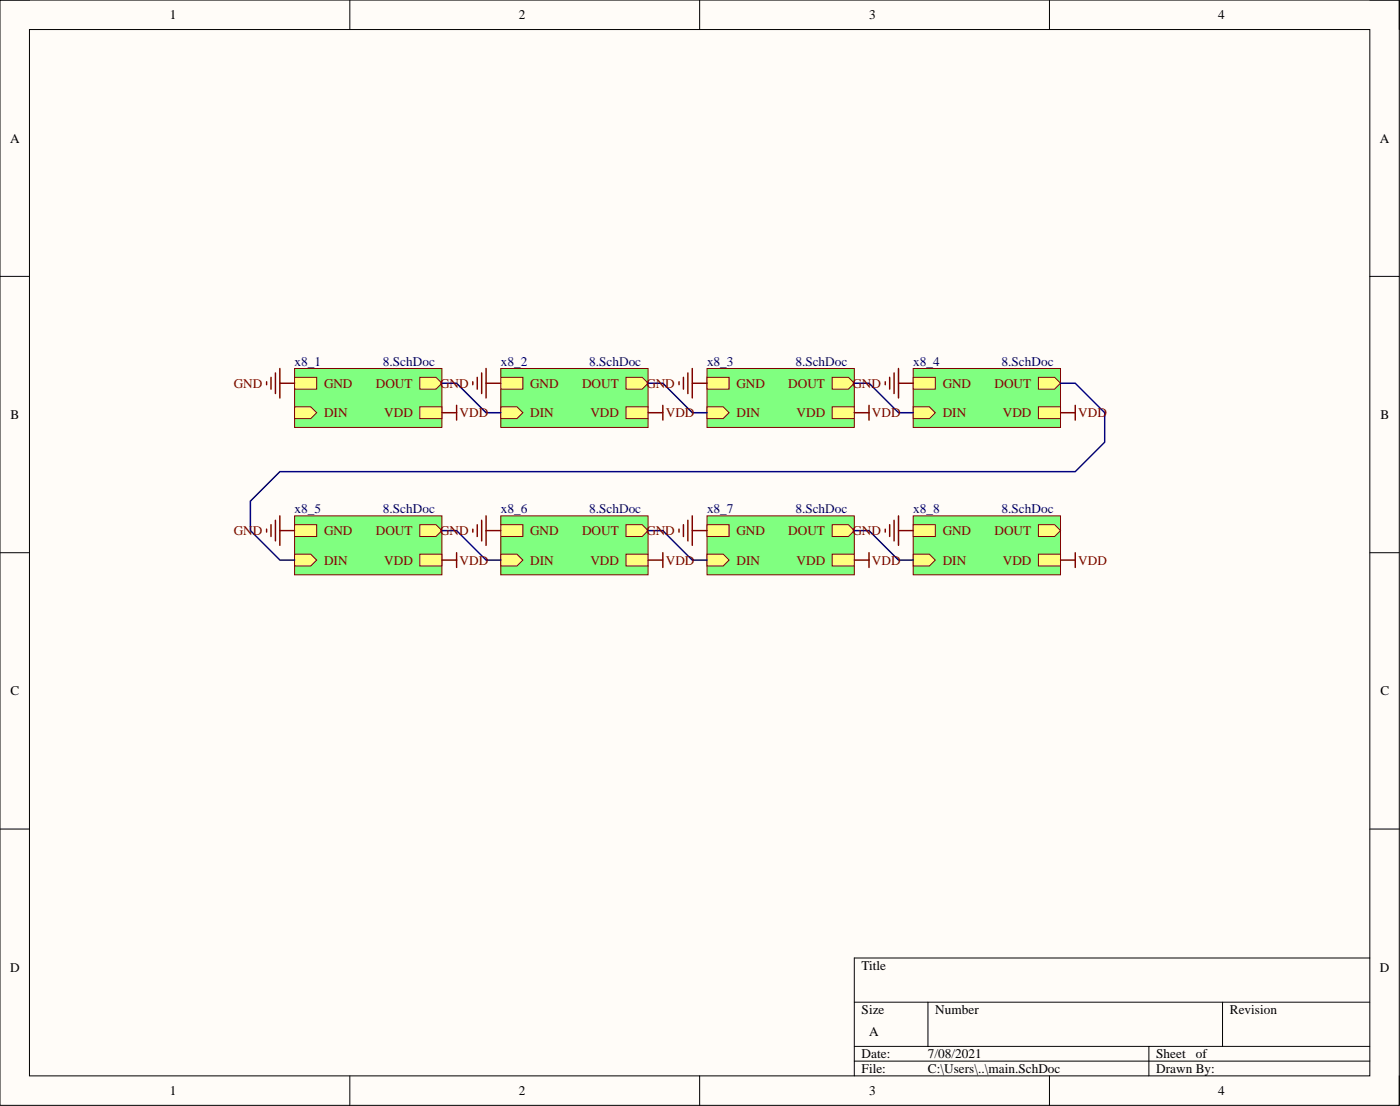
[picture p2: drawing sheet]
<svg xmlns="http://www.w3.org/2000/svg" width="241mm" height="190mm" viewBox="0 0 241 190" stroke-linecap="round" stroke-linejoin="round" font-family="sans-serif">
<path d="M0 0h241.2v190.4h-241.2z" fill-rule="evenodd" fill="#fffcf8"/>
<path d="M0 0h241.2v190.4h-241.2z" fill="none" stroke="#000" stroke-width=".17"/>
<path d="M5.1 5.1h231v180.2h-231z" fill-rule="evenodd" fill="#fffcf8"/>
<g fill="none" stroke="#000" stroke-width=".17">
<path d="M0 0h5.1M5.1 5.1h231v180.2h-231zM60.3 0v5.1M120.6 0v5.1M180.9 0v5.1M236.1 0h5.1v5.1M0 47.6h5.1M236.1 47.6h5.1M0 95.2h5.1M236.1 95.2h5.1M0 142.8h5.1M236.1 142.8h5.1"/>
<path d="M147.2 172.6h88.9M159.9 172.6v7.6M210.7 172.6v7.6M236.1 165h-88.9v20.3M60.3 185.3v5.1M120.6 185.3v5.1M147.2 180.2h88.9M147.2 182.8h88.9M180.9 185.3v5.1M198 180.2v5.1M241.2 185.3v5.1"/>
</g>
<path d="M50.8 63.5h25.4v10.1h-25.4z" fill-rule="evenodd" fill="#80ff80"/>
<path d="M50.8 63.5h25.4v10.1h-25.4z" fill="none" stroke="#800000" stroke-width=".17"/>
<path d="M50.8 70.1h2.8l1 1-1 1h-2.8z" fill-rule="evenodd" fill="#ffff80"/>
<path d="M50.8 70.1h2.8l1 1-1 1h-2.8z" fill="none" stroke="#800000" stroke-width=".17"/>
<path d="M72.4 70.1h3.8v2h-3.8z" fill-rule="evenodd" fill="#ffff80"/>
<path d="M72.4 70.1h3.8v2h-3.8z" fill="none" stroke="#800000" stroke-width=".17"/>
<path d="M72.4 65h2.7l1.1 1-1.1 1h-2.7z" fill-rule="evenodd" fill="#ffff80"/>
<path d="M72.4 65h2.7l1.1 1-1.1 1h-2.7z" fill="none" stroke="#800000" stroke-width=".17"/>
<path d="M50.8 65h3.8v2h-3.8z" fill-rule="evenodd" fill="#ffff80"/>
<path d="M50.8 65h3.8v2h-3.8z" fill="none" stroke="#800000" stroke-width=".17"/>
<path d="M86.3 63.5h25.4v10.1h-25.4z" fill-rule="evenodd" fill="#80ff80"/>
<path d="M86.3 63.5h25.4v10.1h-25.4z" fill="none" stroke="#800000" stroke-width=".17"/>
<path d="M86.3 70.1h2.8l1 1-1 1h-2.8z" fill-rule="evenodd" fill="#ffff80"/>
<path d="M86.3 70.1h2.8l1 1-1 1h-2.8z" fill="none" stroke="#800000" stroke-width=".17"/>
<path d="M107.9 70.1h3.8v2h-3.8z" fill-rule="evenodd" fill="#ffff80"/>
<path d="M107.9 70.1h3.8v2h-3.8z" fill="none" stroke="#800000" stroke-width=".17"/>
<path d="M107.9 65h2.8l1 1-1 1h-2.8z" fill-rule="evenodd" fill="#ffff80"/>
<path d="M107.9 65h2.8l1 1-1 1h-2.8z" fill="none" stroke="#800000" stroke-width=".17"/>
<path d="M86.3 65h3.8v2h-3.8z" fill-rule="evenodd" fill="#ffff80"/>
<path d="M86.3 65h3.8v2h-3.8z" fill="none" stroke="#800000" stroke-width=".17"/>
<path d="M121.9 63.5h25.3v10.1h-25.3z" fill-rule="evenodd" fill="#80ff80"/>
<path d="M121.9 63.5h25.3v10.1h-25.3z" fill="none" stroke="#800000" stroke-width=".17"/>
<path d="M121.9 70.1h2.8l1 1-1 1h-2.8z" fill-rule="evenodd" fill="#ffff80"/>
<path d="M121.9 70.1h2.8l1 1-1 1h-2.8z" fill="none" stroke="#800000" stroke-width=".17"/>
<path d="M143.4 70.1h3.8v2h-3.8z" fill-rule="evenodd" fill="#ffff80"/>
<path d="M143.4 70.1h3.8v2h-3.8z" fill="none" stroke="#800000" stroke-width=".17"/>
<path d="M143.4 65h2.8l1 1-1 1h-2.8z" fill-rule="evenodd" fill="#ffff80"/>
<path d="M143.4 65h2.8l1 1-1 1h-2.8z" fill="none" stroke="#800000" stroke-width=".17"/>
<path d="M121.9 65h3.8v2h-3.8z" fill-rule="evenodd" fill="#ffff80"/>
<path d="M121.9 65h3.8v2h-3.8z" fill="none" stroke="#800000" stroke-width=".17"/>
<path d="M157.4 63.5h25.4v10.1h-25.4z" fill-rule="evenodd" fill="#80ff80"/>
<path d="M157.4 63.5h25.4v10.1h-25.4z" fill="none" stroke="#800000" stroke-width=".17"/>
<path d="M157.4 70.1h2.8l1 1-1 1h-2.8z" fill-rule="evenodd" fill="#ffff80"/>
<path d="M157.4 70.1h2.8l1 1-1 1h-2.8z" fill="none" stroke="#800000" stroke-width=".17"/>
<path d="M179 70.1h3.8v2h-3.8z" fill-rule="evenodd" fill="#ffff80"/>
<path d="M179 70.1h3.8v2h-3.8z" fill="none" stroke="#800000" stroke-width=".17"/>
<path d="M179 65h2.8l1 1-1 1h-2.8z" fill-rule="evenodd" fill="#ffff80"/>
<path d="M179 65h2.8l1 1-1 1h-2.8z" fill="none" stroke="#800000" stroke-width=".17"/>
<path d="M157.4 65h3.8v2h-3.8z" fill-rule="evenodd" fill="#ffff80"/>
<path d="M157.4 65h3.8v2h-3.8z" fill="none" stroke="#800000" stroke-width=".17"/>
<path d="M50.8 88.9h25.4v10.1h-25.4z" fill-rule="evenodd" fill="#80ff80"/>
<path d="M50.8 88.9h25.4v10.1h-25.4z" fill="none" stroke="#800000" stroke-width=".17"/>
<path d="M50.8 95.5h2.8l1 1-1 1h-2.8z" fill-rule="evenodd" fill="#ffff80"/>
<path d="M50.8 95.5h2.8l1 1-1 1h-2.8z" fill="none" stroke="#800000" stroke-width=".17"/>
<path d="M72.4 95.5h3.8v2h-3.8z" fill-rule="evenodd" fill="#ffff80"/>
<path d="M72.4 95.5h3.8v2h-3.8z" fill="none" stroke="#800000" stroke-width=".17"/>
<path d="M72.4 90.4h2.7l1.1 1-1.1 1h-2.7z" fill-rule="evenodd" fill="#ffff80"/>
<path d="M72.4 90.4h2.7l1.1 1-1.1 1h-2.7z" fill="none" stroke="#800000" stroke-width=".17"/>
<path d="M50.8 90.4h3.8v2h-3.8z" fill-rule="evenodd" fill="#ffff80"/>
<path d="M50.8 90.4h3.8v2h-3.8z" fill="none" stroke="#800000" stroke-width=".17"/>
<path d="M86.3 88.9h25.4v10.1h-25.4z" fill-rule="evenodd" fill="#80ff80"/>
<path d="M86.3 88.9h25.4v10.1h-25.4z" fill="none" stroke="#800000" stroke-width=".17"/>
<path d="M86.3 95.5h2.8l1 1-1 1h-2.8z" fill-rule="evenodd" fill="#ffff80"/>
<path d="M86.3 95.5h2.8l1 1-1 1h-2.8z" fill="none" stroke="#800000" stroke-width=".17"/>
<path d="M107.9 95.5h3.8v2h-3.8z" fill-rule="evenodd" fill="#ffff80"/>
<path d="M107.9 95.5h3.8v2h-3.8z" fill="none" stroke="#800000" stroke-width=".17"/>
<path d="M107.9 90.4h2.8l1 1-1 1h-2.8z" fill-rule="evenodd" fill="#ffff80"/>
<path d="M107.9 90.4h2.8l1 1-1 1h-2.8z" fill="none" stroke="#800000" stroke-width=".17"/>
<path d="M86.3 90.4h3.8v2h-3.8z" fill-rule="evenodd" fill="#ffff80"/>
<path d="M86.3 90.4h3.8v2h-3.8z" fill="none" stroke="#800000" stroke-width=".17"/>
<path d="M121.9 88.9h25.3v10.1h-25.3z" fill-rule="evenodd" fill="#80ff80"/>
<path d="M121.9 88.9h25.3v10.1h-25.3z" fill="none" stroke="#800000" stroke-width=".17"/>
<path d="M121.9 95.5h2.8l1 1-1 1h-2.8z" fill-rule="evenodd" fill="#ffff80"/>
<path d="M121.9 95.5h2.8l1 1-1 1h-2.8z" fill="none" stroke="#800000" stroke-width=".17"/>
<path d="M143.4 95.5h3.8v2h-3.8z" fill-rule="evenodd" fill="#ffff80"/>
<path d="M143.4 95.5h3.8v2h-3.8z" fill="none" stroke="#800000" stroke-width=".17"/>
<path d="M143.4 90.4h2.8l1 1-1 1h-2.8z" fill-rule="evenodd" fill="#ffff80"/>
<path d="M143.4 90.4h2.8l1 1-1 1h-2.8z" fill="none" stroke="#800000" stroke-width=".17"/>
<path d="M121.9 90.4h3.8v2h-3.8z" fill-rule="evenodd" fill="#ffff80"/>
<path d="M121.9 90.4h3.8v2h-3.8z" fill="none" stroke="#800000" stroke-width=".17"/>
<path d="M157.4 88.9h25.4v10.1h-25.4z" fill-rule="evenodd" fill="#80ff80"/>
<path d="M157.4 88.9h25.4v10.1h-25.4z" fill="none" stroke="#800000" stroke-width=".17"/>
<path d="M157.4 95.5h2.8l1 1-1 1h-2.8z" fill-rule="evenodd" fill="#ffff80"/>
<path d="M157.4 95.5h2.8l1 1-1 1h-2.8z" fill="none" stroke="#800000" stroke-width=".17"/>
<path d="M179 95.5h3.8v2h-3.8z" fill-rule="evenodd" fill="#ffff80"/>
<path d="M179 95.5h3.8v2h-3.8z" fill="none" stroke="#800000" stroke-width=".17"/>
<path d="M179 90.4h2.8l1 1-1 1h-2.8z" fill-rule="evenodd" fill="#ffff80"/>
<path d="M179 90.4h2.8l1 1-1 1h-2.8z" fill="none" stroke="#800000" stroke-width=".17"/>
<path d="M157.4 90.4h3.8v2h-3.8z" fill-rule="evenodd" fill="#ffff80"/>
<path d="M157.4 90.4h3.8v2h-3.8z" fill="none" stroke="#800000" stroke-width=".17"/>
<path d="M76.2 66h2.5l5.1 5.1h2.5M111.7 66h2.5l5.1 5.1h2.6M147.2 66h2.6l5.1 5.1h2.5M182.8 66h2.5l5.1 5.1v5.1l-5.1 5h-137.1l-5 5.1v5.1l5 5.1h2.6M76.2 91.4h2.5l5.1 5.1h2.5M111.7 91.4h2.5l5.1 5.1h2.6M147.2 91.4h2.6l5.1 5.1h2.5" fill="none" stroke="#000080" stroke-width=".25"/>
<g fill="none" stroke="#800000" stroke-width=".25">
<path d="M46 65.8v.5M46.7 65v2M47.5 64.2v3.6M48.2 63.5v5M48.2 66h2.6M76.2 71.1h2.5M78.7 69.8v2.6M81.5 65.8v.5M82.3 65v2M83 64.2v3.6M83.8 66h2.5M83.8 63.5v5"/>
<path d="M111.7 71.1h2.5M114.2 69.8v2.6M117 65.8v.5M117.8 65v2M118.6 64.2v3.6M119.3 66h2.6M119.3 63.5v5M147.2 71.1h2.6M149.8 69.8v2.6M152.6 65.8v.5M153.3 65v2M154.1 64.2v3.6"/>
<path d="M154.9 66h2.5M154.9 63.5v5M182.8 71.1h2.5M185.3 69.8v2.6M46 91.1v.5M46.7 90.4v2M47.5 89.6v3.6M48.2 88.9v5M48.2 91.4h2.6M76.2 96.5h2.5M78.7 95.2v2.5M81.5 91.1v.5"/>
<path d="M82.3 90.4v2M83 89.6v3.6M83.8 88.9v5M83.8 91.4h2.5M111.7 96.5h2.5M114.2 95.2v2.5M117 91.1v.5M117.8 90.4v2M118.6 89.6v3.6M119.3 88.9v5M119.3 91.4h2.6M147.2 96.5h2.6"/>
<path d="M149.8 95.2v2.5M152.6 91.1v.5M153.3 90.4v2M154.1 89.6v3.6M154.9 88.9v5M154.9 91.4h2.5M182.8 96.5h2.5M185.3 95.2v2.5"/>
</g>
<g font-size="2.3">
<text x="29.3" y="3.3">1</text>
<text x="89.4" y="3.3">2</text>
<text x="149.8" y="3.3">3</text>
<text x="210" y="3.3">4</text>
<text x="1.7" y="24.6">A</text>
<text x="237.8" y="24.6">A</text>
<text x="1.8" y="72.2">B</text>
<text x="237.9" y="72.2">B</text>
<text x="1.8" y="119.8">C</text>
<text x="237.9" y="119.8">C</text>
<text x="1.7" y="167.4">D</text>
<text x="148.5" y="167">Title</text>
<text x="237.8" y="167.4">D</text>
<text x="148.5" y="174.7">Size</text>
<text x="149.8" y="178.5">A</text>
<text x="161.2" y="174.7">Number</text>
<text x="212" y="174.7">Revision</text>
<text x="148.5" y="182.3">Date:</text>
<text x="148.5" y="184.8">File:</text>
<text x="159.9" y="182.3">7/08/2021</text>
<text x="159.9" y="184.8">C:\Users\..\main.SchDoc</text>
<text x="199.3" y="182.3">Sheet</text>
<text x="199.3" y="184.8">Drawn By:</text>
<text x="206.1" y="182.3">of</text>
<text x="29.3" y="188.6">1</text>
<text x="89.4" y="188.6">2</text>
<text x="149.8" y="188.6">3</text>
<text x="210" y="188.6">4</text>
</g>
<g font-size="2.3" fill="#000080">
<text x="50.8" y="63">x8_1</text>
<text x="66" y="63">8.SchDoc</text>
<text x="86.3" y="63">x8_2</text>
<text x="101.5" y="63">8.SchDoc</text>
<text x="121.9" y="63">x8_3</text>
<text x="137.1" y="63">8.SchDoc</text>
<text x="157.4" y="63">x8_4</text>
<text x="172.6" y="63">8.SchDoc</text>
<text x="50.8" y="88.3">x8_5</text>
<text x="66" y="88.3">8.SchDoc</text>
<text x="86.3" y="88.3">x8_6</text>
<text x="101.5" y="88.3">8.SchDoc</text>
<text x="121.9" y="88.3">x8_7</text>
<text x="137.1" y="88.3">8.SchDoc</text>
<text x="157.4" y="88.3">x8_8</text>
<text x="172.6" y="88.3">8.SchDoc</text>
</g>
<g font-size="2.3" fill="#800000">
<text x="40.3" y="66.8">GND</text>
<text x="55.9" y="71.8">DIN</text>
<text x="55.9" y="66.8">GND</text>
<text x="64.8" y="66.8">DOUT</text>
<text x="66.2" y="71.8">VDD</text>
<text x="75.9" y="66.8">GND</text>
<text x="79.2" y="71.8">VDD</text>
<text x="91.4" y="71.8">DIN</text>
<text x="91.4" y="66.8">GND</text>
<text x="100.3" y="66.8">DOUT</text>
<text x="101.8" y="71.8">VDD</text>
<text x="111.4" y="66.8">GND</text>
<text x="114.7" y="71.8">VDD</text>
<text x="126.9" y="71.8">DIN</text>
<text x="126.9" y="66.8">GND</text>
<text x="135.9" y="66.8">DOUT</text>
<text x="137.3" y="71.8">VDD</text>
<text x="146.9" y="66.8">GND</text>
<text x="150.3" y="71.8">VDD</text>
<text x="162.5" y="71.8">DIN</text>
<text x="162.5" y="66.8">GND</text>
<text x="171.4" y="66.8">DOUT</text>
<text x="172.8" y="71.8">VDD</text>
<text x="185.8" y="71.8">VDD</text>
<text x="40.3" y="92.2">GND</text>
<text x="55.9" y="92.2">GND</text>
<text x="64.8" y="92.2">DOUT</text>
<text x="75.9" y="92.2">GND</text>
<text x="91.4" y="92.2">GND</text>
<text x="100.3" y="92.2">DOUT</text>
<text x="111.4" y="92.2">GND</text>
<text x="126.9" y="92.2">GND</text>
<text x="135.9" y="92.2">DOUT</text>
<text x="146.9" y="92.2">GND</text>
<text x="162.5" y="92.2">GND</text>
<text x="171.4" y="92.2">DOUT</text>
<text x="55.9" y="97.2">DIN</text>
<text x="66.2" y="97.2">VDD</text>
<text x="79.2" y="97.2">VDD</text>
<text x="91.4" y="97.2">DIN</text>
<text x="101.8" y="97.2">VDD</text>
<text x="114.7" y="97.2">VDD</text>
<text x="126.9" y="97.2">DIN</text>
<text x="137.3" y="97.2">VDD</text>
<text x="150.3" y="97.2">VDD</text>
<text x="162.5" y="97.2">DIN</text>
<text x="172.8" y="97.2">VDD</text>
<text x="185.8" y="97.2">VDD</text>
</g>
</svg>
